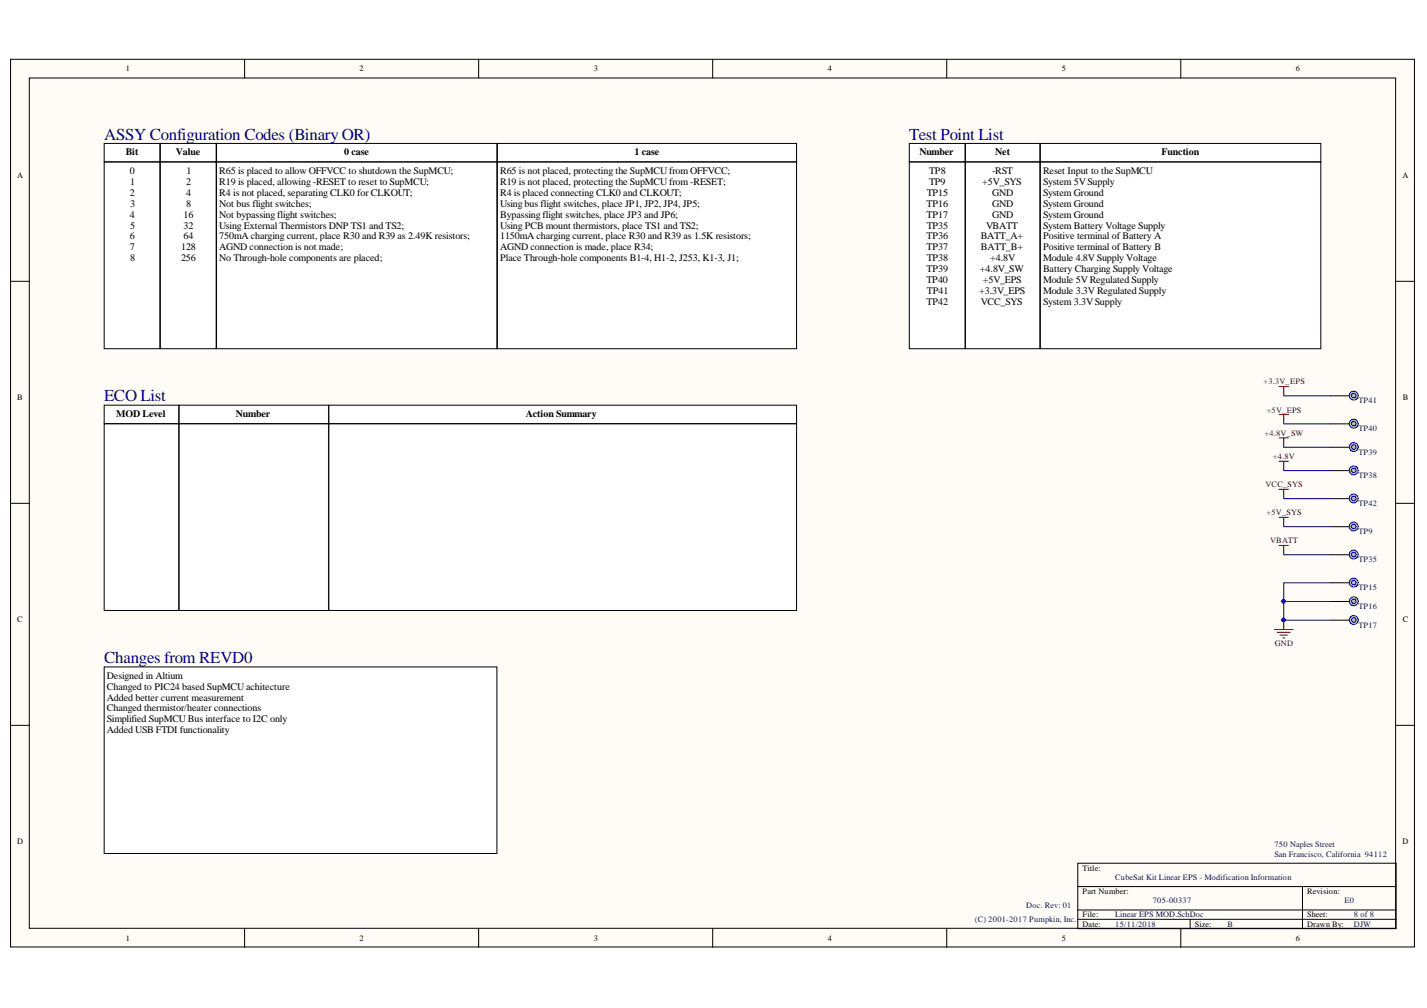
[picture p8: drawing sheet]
<svg xmlns="http://www.w3.org/2000/svg" width="297mm" height="210mm" viewBox="0 0 297 210" stroke-linecap="round" stroke-linejoin="round" font-family="sans-serif">
<g fill="#fffcf8" stroke="#000" stroke-width=".21">
<path d="M2.2 12.3h292.2v184.9h-292.2z"/>
<path d="M6.1 16.2h284.4v177.1h-284.4z"/>
</g>
<g fill="none" stroke="#000" stroke-width=".21">
<path d="M50.9 12.3v3.9M99.6 12.3v3.9M148.4 12.3v3.9M197.1 12.3v3.9M245.8 12.3v3.9M2.2 58.6h3.9M290.6 58.6h3.9M2.2 104.8h3.9M290.6 104.8h3.9M2.2 151h3.9M290.6 151h3.9M224.4 179.8h66.2v13.6h-66.2z"/>
<path d="M50.9 193.4v3.9M99.6 193.4v3.9M148.4 193.4v3.9M197.1 193.4v3.9M224.4 184.6h66.2M224.4 189.5h66.2M224.4 191.4h66.2M245.8 193.4v3.9M247.7 191.4v2M271.1 184.6v8.8"/>
</g>
<g fill="#fff" stroke="#000" stroke-width=".21">
<path d="M21.7 29.9h11.6v3.8h-11.6z"/>
<path d="M33.4 29.9h11.6v3.8h-11.6z"/>
<path d="M45.1 29.9h58.3v3.8h-58.3z"/>
<path d="M21.7 33.8h11.6v38.8h-11.6z"/>
<path d="M33.4 33.8h11.6v38.8h-11.6z"/>
<path d="M45.1 33.8h58.3v38.8h-58.3z"/>
<path d="M103.5 29.9h62.3v3.8h-62.3z"/>
<path d="M103.5 33.8h62.3v38.8h-62.3z"/>
<path d="M21.7 138.9h81.7v38.8h-81.7z"/>
<path d="M37.3 84.4h31.1v3.8h-31.1z"/>
<path d="M68.5 84.4h97.3v3.8h-97.3z"/>
<path d="M37.3 88.3h31.1v38.8h-31.1z"/>
<path d="M68.5 88.3h97.3v38.8h-97.3z"/>
<path d="M189.3 29.9h11.6v3.8h-11.6z"/>
<path d="M201 29.9h15.5v3.8h-15.5z"/>
<path d="M189.3 33.8h11.6v38.8h-11.6z"/>
<path d="M201 33.8h15.5v38.8h-15.5z"/>
<path d="M216.6 29.9h58.3v3.8h-58.3z"/>
<path d="M216.6 33.8h58.3v38.8h-58.3z"/>
<path d="M21.7 84.4h15.5v3.8h-15.5z"/>
<path d="M21.7 88.3h15.5v38.8h-15.5z"/>
</g>
<path d="M277 103.8h3.9" fill="none" stroke="#000" stroke-width=".21"/>
<circle cx="281.8" cy="103.8" r=".93" fill="#c0c0c0" stroke="#00f" stroke-width=".21"/>
<circle cx="281.8" cy="103.8" r=".47" fill="none" stroke="#00f" stroke-width=".21"/>
<path d="M266.2 101.9h2M267.2 101.9v1.9" fill="none" stroke="#800000" stroke-width=".21"/>
<path d="M277 109.7h3.9" fill="none" stroke="#000" stroke-width=".21"/>
<circle cx="281.8" cy="109.6" r=".93" fill="#c0c0c0" stroke="#00f" stroke-width=".21"/>
<circle cx="281.8" cy="109.6" r=".47" fill="none" stroke="#00f" stroke-width=".21"/>
<path d="M266.2 107.7h2M267.2 107.7v2" fill="none" stroke="#800000" stroke-width=".21"/>
<path d="M277 115.5h3.9" fill="none" stroke="#000" stroke-width=".21"/>
<circle cx="281.8" cy="115.5" r=".93" fill="#c0c0c0" stroke="#00f" stroke-width=".21"/>
<path d="M281.6 115.9a.47 .47 0 0 1-.1-.8 .47 .47 0 0 1 .8 .3 .47 .47 0 0 1-.6 .5" fill="none" stroke="#00f" stroke-width=".21"/>
<path d="M266.2 113.6h2M267.2 113.6v1.9M265.3 131.1h3.9M265.9 131.7h2.7M266.4 132.3h1.6M267 132.8h.4M267.2 129.1v2" fill="none" stroke="#800000" stroke-width=".21"/>
<circle cx="267.2" cy="129.1" r=".35" fill="#000080" stroke="#000080" stroke-width=".21"/>
<path d="M277 121.4h3.9" fill="none" stroke="#000" stroke-width=".21"/>
<circle cx="281.8" cy="121.3" r=".93" fill="#c0c0c0" stroke="#00f" stroke-width=".21"/>
<circle cx="281.8" cy="121.3" r=".47" fill="none" stroke="#00f" stroke-width=".21"/>
<path d="M277 125.3h3.9" fill="none" stroke="#000" stroke-width=".21"/>
<circle cx="281.8" cy="125.2" r=".93" fill="#c0c0c0" stroke="#00f" stroke-width=".21"/>
<path d="M281.6 125.6a.47 .47 0 0 1-.1-.7 .47 .47 0 0 1 .8 .2 .47 .47 0 0 1-.6 .6" fill="none" stroke="#00f" stroke-width=".21"/>
<path d="M277 129.1h3.9" fill="none" stroke="#000" stroke-width=".21"/>
<circle cx="281.8" cy="129.1" r=".93" fill="#c0c0c0" stroke="#00f" stroke-width=".21"/>
<path d="M281.6 129.5a.47 .47 0 0 1-.1-.8 .47 .47 0 0 1 .8 .3 .47 .47 0 0 1-.6 .6" fill="none" stroke="#00f" stroke-width=".21"/>
<path d="M277 93.1h3.9" fill="none" stroke="#000" stroke-width=".21"/>
<circle cx="281.8" cy="93.1" r=".93" fill="#c0c0c0" stroke="#00f" stroke-width=".21"/>
<path d="M281.6 93.5a.47 .47 0 0 1-.1-.8 .47 .47 0 0 1 .8 .3 .47 .47 0 0 1-.6 .5" fill="none" stroke="#00f" stroke-width=".21"/>
<path d="M266.2 91.2h2M267.2 91.2v1.9" fill="none" stroke="#800000" stroke-width=".21"/>
<path d="M277 98h3.9" fill="none" stroke="#000" stroke-width=".21"/>
<circle cx="281.8" cy="98" r=".93" fill="#c0c0c0" stroke="#00f" stroke-width=".21"/>
<circle cx="281.8" cy="98" r=".47" fill="none" stroke="#00f" stroke-width=".21"/>
<path d="M266.2 96.1h2M267.2 96.1v1.9" fill="none" stroke="#800000" stroke-width=".21"/>
<path d="M277 82.4h3.9" fill="none" stroke="#000" stroke-width=".21"/>
<circle cx="281.8" cy="82.4" r=".93" fill="#c0c0c0" stroke="#00f" stroke-width=".21"/>
<circle cx="281.8" cy="82.4" r=".47" fill="none" stroke="#00f" stroke-width=".21"/>
<path d="M266.2 80.5h2M267.2 80.5v1.9" fill="none" stroke="#800000" stroke-width=".21"/>
<path d="M277 88.3h3.9" fill="none" stroke="#000" stroke-width=".21"/>
<circle cx="281.8" cy="88.2" r=".93" fill="#c0c0c0" stroke="#00f" stroke-width=".21"/>
<circle cx="281.8" cy="88.2" r=".47" fill="none" stroke="#00f" stroke-width=".21"/>
<path d="M266.2 86.3h2M267.2 86.3v2" fill="none" stroke="#800000" stroke-width=".21"/>
<path d="M267.2 93.1h9.8M267.2 98h9.8M267.2 82.4h9.8M267.2 88.3h9.8M267.2 103.8h9.8M267.2 109.7h9.8M267.2 115.5h9.8M267.2 125.3h9.8M277 121.4h-9.8v7.7h9.8" fill="none" stroke="#000080" stroke-width=".21"/>
<g fill="#000080" stroke="#000080" stroke-width=".21">
<circle cx="267.2" cy="125.2" r=".35"/>
<circle cx="267.2" cy="129.1" r=".35"/>
</g>
<g font-size="3.5" fill="#000080">
<text x="21.7" y="29.1">ASSY Configuration Codes (Binary OR)</text>
<text x="189.3" y="29.1">Test Point List</text>
<text x="21.7" y="83.6">ECO List</text>
<text x="21.7" y="138.1">Changes from REVD0</text>
</g>
<g font-size="2.1">
<text x="26.2" y="32.3">Bit</text>
<text x="36.6" y="32.3">Value</text>
<text x="71.7" y="32.3">0 case</text>
<text x="132.1" y="32.3">1 case</text>
<text x="191.4" y="32.3">Number</text>
<text x="207.2" y="32.3">Net</text>
<text x="241.8" y="32.3">Function</text>
<text x="27" y="36.2">0</text>
<text x="27" y="40.8">2</text>
<text x="27.1" y="38.5">1</text>
<text x="38.7" y="38.5">2</text>
<text x="38.7" y="40.8">4</text>
<text x="38.8" y="36.2">1</text>
<text x="45.7" y="36.2">R65 is placed to allow OFFVCC to shutdown the SupMCU;</text>
<text x="45.7" y="38.5">R19 is placed, allowing -RESET to reset to SupMCU;</text>
<text x="45.7" y="40.8">R4 is not placed, separating CLK0 for CLKOUT;</text>
<text x="104.1" y="36.2">R65 is not placed, protecting the SupMCU from OFFVCC;</text>
<text x="104.1" y="38.5">R19 is not placed, protecting the SupMCU from -RESET;</text>
<text x="104.1" y="40.8">R4 is placed connecting CLK0 and CLKOUT;</text>
<text x="192.9" y="40.8">TP15</text>
<text x="193.4" y="38.5">TP9</text>
<text x="193.4" y="36.2">TP8</text>
<text x="204.5" y="38.5">+5V_SYS</text>
<text x="206.5" y="36.2">-RST</text>
<text x="206.5" y="40.8">GND</text>
<text x="217.1" y="36.2">Reset Input to the SupMCU</text>
<text x="217.1" y="38.5">System 5VSupply</text>
<text x="217.1" y="40.8">System Ground</text>
<text x="27" y="45.3">4</text>
<text x="27.1" y="47.6">5</text>
<text x="27.1" y="43">3</text>
<text x="38.2" y="45.3">16</text>
<text x="38.2" y="47.6">32</text>
<text x="38.8" y="43">8</text>
<text x="45.7" y="43">Not bus flight switches;</text>
<text x="45.7" y="45.3">Not bypassing flight switches;</text>
<text x="45.7" y="47.6">Using External Thermistors DNP TS1 and TS2;</text>
<text x="104.1" y="43">Using bus flight switches, place JP1, JP2, JP4, JP5;</text>
<text x="104.1" y="45.3">Bypassing flight switches, place JP3 and JP6;</text>
<text x="104.1" y="47.6">Using PCB mount thermistors, place TS1 and TS2;</text>
<text x="192.9" y="43">TP16</text>
<text x="192.9" y="45.3">TP17</text>
<text x="192.9" y="47.6">TP35</text>
<text x="205.3" y="47.6">VBATT</text>
<text x="206.5" y="43">GND</text>
<text x="206.5" y="45.3">GND</text>
<text x="217.1" y="43">System Ground</text>
<text x="217.1" y="45.3">System Ground</text>
<text x="217.1" y="47.6">System Battery Voltage Supply</text>
<text x="27" y="49.9">6</text>
<text x="27" y="52.1">7</text>
<text x="37.7" y="52.1">128</text>
<text x="38.2" y="49.9">64</text>
<text x="45.7" y="49.9">750mA charging current, place R30 and R39 as 2.49K resistors;</text>
<text x="45.7" y="52.1">AGND connection is not made;</text>
<text x="104.1" y="49.9">1150mA charging current, place R30 and R39 as 1.5K resistors;</text>
<text x="104.1" y="52.1">AGND connection is made, place R34;</text>
<text x="192.9" y="49.9">TP36</text>
<text x="192.9" y="52.1">TP37</text>
<text x="204.1" y="49.9">BATT_A+</text>
<text x="204.2" y="52.1">BATT_B+</text>
<text x="217.1" y="49.9">Positive terminal of Battery A</text>
<text x="217.1" y="52.1">Positive terminal of Battery B</text>
<text x="27.1" y="54.4">8</text>
<text x="37.7" y="54.4">256</text>
<text x="45.7" y="54.4">No Through-hole components are placed;</text>
<text x="104.1" y="54.4">Place Through-hole components B1-4, H1-2, J253, K1-3, J1;</text>
<text x="192.9" y="59">TP40</text>
<text x="192.9" y="56.7">TP39</text>
<text x="192.9" y="54.4">TP38</text>
<text x="204" y="56.7">+4.8V_SW</text>
<text x="204.6" y="59">+5V_EPS</text>
<text x="206.1" y="54.4">+4.8V</text>
<text x="217.1" y="54.4">Module 4.8V Supply Voltage</text>
<text x="217.1" y="56.7">Battery Charging Supply Voltage</text>
<text x="217.1" y="59">Module 5VRegulated Supply</text>
<text x="192.9" y="63.5">TP42</text>
<text x="193" y="61.3">TP41</text>
<text x="203.8" y="61.3">+3.3V_EPS</text>
<text x="204.2" y="63.5">VCC_SYS</text>
<text x="217.1" y="61.3">Module 3.3V Regulated Supply</text>
<text x="217.1" y="63.5">System 3.3VSupply</text>
<text x="24.2" y="86.8">MOD Level</text>
<text x="49.1" y="86.8">Number</text>
<text x="109.5" y="86.8">Action Summary</text>
<text x="22.3" y="141.3">Designed in Altium</text>
<text x="22.3" y="143.6">Changed to PIC24 based SupMCU achitecture</text>
<text x="22.3" y="145.9">Added better current measurement</text>
<text x="22.3" y="148.1">Changed thermistor/heater connections</text>
<text x="22.3" y="150.4">Simplified SupMCUBus interface to I2C only</text>
<text x="22.3" y="152.7">Added USB FTDI functionality</text>
</g>
<g font-size="1.7">
<text x="26.2" y="14.8">1</text>
<text x="74.9" y="14.8">2</text>
<text x="123.6" y="14.8">3</text>
<text x="172.3" y="14.8">4</text>
<text x="221.1" y="14.8">5</text>
<text x="269.7" y="14.8">6</text>
<text x="3.6" y="37">A</text>
<text x="292" y="37">A</text>
<text x="3.6" y="83.2">B</text>
<text x="292" y="83.2">B</text>
<text x="3.6" y="129.5">C</text>
<text x="292" y="129.5">C</text>
<text x="3.6" y="175.7">D</text>
<text x="292" y="175.7">D</text>
<text x="225.3" y="181.3">Title:</text>
<text x="225.3" y="191">File:</text>
<text x="225.3" y="186.1">Part Number:</text>
<text x="272.1" y="186.1">Revision:</text>
<text x="272.1" y="191">Sheet:</text>
<text x="26.2" y="195.9">1</text>
<text x="74.9" y="195.9">2</text>
<text x="123.6" y="195.9">3</text>
<text x="172.3" y="195.9">4</text>
<text x="221.1" y="195.9">5</text>
<text x="225.3" y="193">Date:</text>
<text x="248.7" y="193">Size:</text>
<text x="269.7" y="195.9">6</text>
<text x="272.1" y="193">Drawn By:</text>
</g>
<g font-size="1.7" fill="#800000">
<text x="263" y="80.1">+3.3V_EPS</text>
<text x="263.7" y="85.9">+5V_EPS</text>
<text x="263.2" y="90.8">+4.8V_SW</text>
<text x="264.9" y="95.6">+4.8V</text>
<text x="263.4" y="101.5">VCC_SYS</text>
<text x="263.6" y="107.3">+5V_SYS</text>
<text x="264.4" y="113.2">VBATT</text>
<text x="265.4" y="134.6">GND</text>
</g>
<g font-size="1.7" fill="#000080">
<text x="282.8" y="84">TP41</text>
<text x="282.8" y="89.8">TP40</text>
<text x="282.8" y="94.7">TP39</text>
<text x="282.8" y="99.5">TP38</text>
<text x="282.8" y="105.4">TP42</text>
<text x="282.8" y="111.2">TP9</text>
<text x="282.8" y="117">TP35</text>
<text x="282.8" y="122.9">TP15</text>
<text x="282.8" y="126.8">TP16</text>
<text x="282.8" y="130.7">TP17</text>
<text x="265.3" y="176.4">750 Naples Street</text>
<text x="265.3" y="178.4">San Francisco, California 94112</text>
<text x="232.1" y="183.2">CubeSat Kit Linear EPS - Modification Information</text>
<text x="202.9" y="192">(C) 2001-2017 Pumpkin, Inc.</text>
<text x="213.6" y="189.1">Doc. Rev: 01</text>
<text x="232.1" y="191">Linear EPS MOD.SchDoc</text>
<text x="239.9" y="188.1">705-00337</text>
<text x="279.9" y="188.1">E0</text>
<text x="281.8" y="191">8 of 8</text>
<text x="232.1" y="193">15/11/2018</text>
<text x="255.5" y="193">B</text>
<text x="281.8" y="193">DJW</text>
</g>
</svg>
